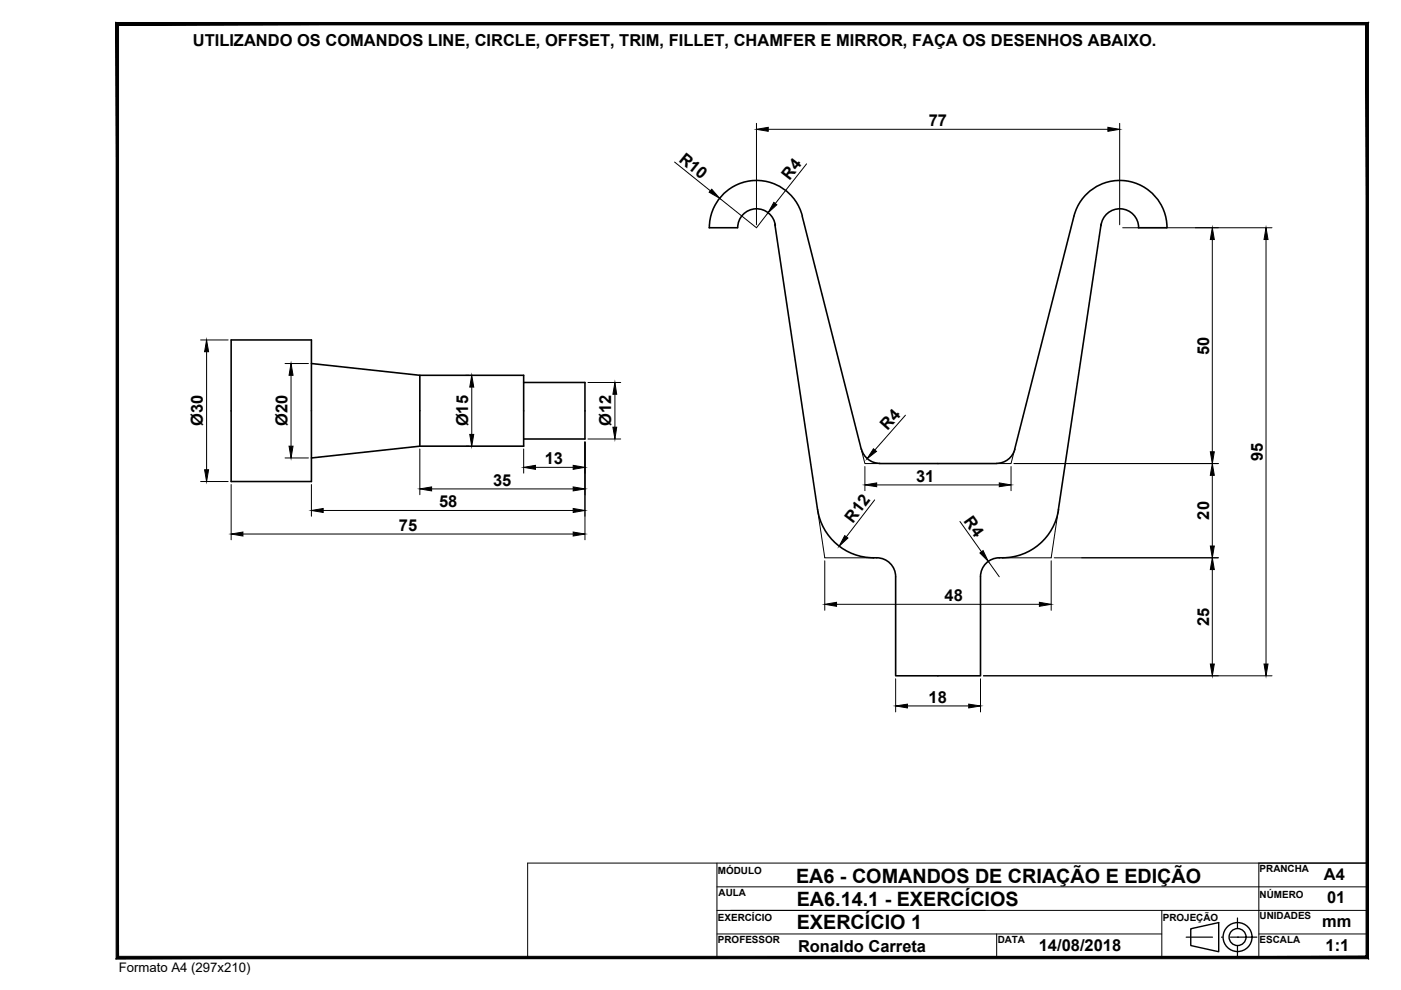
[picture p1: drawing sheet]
<svg xmlns="http://www.w3.org/2000/svg" width="297mm" height="210mm" viewBox="0 0 297 210" stroke-linecap="round" stroke-linejoin="round" font-family="sans-serif">
<!-- layer: contorno -->
<g fill="none" stroke="#000" stroke-width=".34">
<path d="M164.3 47.5l9 60.6M164.4 47.8a4 4 0 0 0-4.2-3.5 4 4 0 0 0-3.8 4M170.1 45.8l12.5 49.5M170.1 45.8a10 10 0 0 0-10.9-7.5 10 10 0 0 0-8.8 10h6M227.7 45.8l-12.6 49.5M227.7 45.8a10 10 0 0 1 11-7.5 10 10 0 0 1 8.7 10M233.4 47.8a4 4 0 0 1 4.2-3.5 4 4 0 0 1 3.8 4M233.5 47.5l-9.1 60.6M241.4 48.3h6M49 72.1h17v30h-17zM66 77.1l23 2.5h22v15h-22l-23 2.5M89 79.6v15"/>
<path d="M111 81.1h13v12h-13M182.7 95.2a4 4 0 0 0 3.8 3M186.5 98.3h24.8M215.2 95.2a4 4 0 0 1-3.9 3M173.3 108a12 12 0 0 0 12.6 10.3 4 4 0 0 1 4 4v21h18v-21a4.1 4.1 0 0 1 4.6-4 12 12 0 0 0 11.9-10.3"/>
</g>
<!-- layer: cota -->
<path d="M182.6 95.3l.8 3h3.1M215.1 95.3l-.7 3h-3.1M173.3 108.1l1.6 10.2h10.3M224.4 108.1l-1.5 10.2h-10.4" fill="none" stroke="#000" stroke-width=".21"/>
<!-- layer: Cotas -->
<g fill="none" stroke="#000" stroke-width=".21">
<path d="M143 34.4l7.6 6.1M160.4 26.1v21.6M162.9 27.4h72M171 34.7l-6.6 8.5M237.4 26.1v21.6M152.6 42l7.8 6.3 2.4-3.2M238 48.3h31.7M257 50.8v45M268.4 50.8v90M42.5 72.1h5.9M43.8 74.6v25M60.4 77.1h5"/>
<path d="M61.7 79.6v15M98.8 79.6h.6M60.4 97.1h5M89 95.2v9.7M98.8 94.6h.6M100 82.1v10M111 95.2v5.1M113.5 99.1h8M124 93.7v20.8M124.7 81.1h6.9M124.7 93.1h6.9M130.4 83.6v7"/>
<path d="M183.4 98.9v5.1M192 88l-6.5 7.4M214.4 98.9v5.1M215 98.3h43.3M42.5 102.1h5.9M49 102.7v11.8M51.5 113.2h70M66 102.7v6.8M68.5 108.2h53M91.5 103.7h30M174.9 118.9v10.5M185.4 106l-6 7.8"/>
<path d="M185.9 102.8h26M203.5 110.6l4.6 6.4M209.5 119l2.4 3.3M222.9 118.9v10.5M223.5 118.3h34.8M257 100.8v15M177.4 128.1h43M257 120.8v20M189.9 143.9v7M192.4 149.7h13M207.9 143.9v7M208.5 143.3h61.2"/>
</g>
<g fill="#000" stroke="#000" stroke-width=".21">
<path d="M160.4 27.4l2.5-.4v.8zM234.9 27l2.5 .4-2.5 .4zM150.9 40.1l1.7 1.9-2.2-1.2zM164.1 42.9l.6 .5-1.9 1.7zM257 48.3l.5 2.5h-.9zM268.4 48.3l.4 2.5h-.8zM43.8 72.1l.4 2.5h-.8zM61.7 77.1l.4 2.5h-.8zM43.4 99.6h.8l-.4 2.5zM61.3 94.6h.8l-.4 2.5zM100 79.6l.4 2.5h-.8zM99.6 92.1h.8l-.4 2.5z"/>
<path d="M111 99.1l2.5-.4v.8zM121.5 98.7l2.5 .4-2.5 .4zM130.4 81.1l.4 2.5h-.9zM129.9 90.6h.9l-.4 2.5zM185.2 95.2l.6 .5-2 1.6zM256.6 95.8h.9l-.5 2.5zM49 113.2l2.5-.4v.9zM66 108.2l2.5-.4v.9zM89 103.7l2.5-.5v.9zM121.5 103.2l2.5 .5-2.5 .4zM121.5 107.8l2.5 .4-2.5 .5zM121.5 112.8l2.5 .4-2.5 .5z"/>
<path d="M179.1 113.6l.7 .5-1.9 1.7zM183.4 102.8l2.5-.4v.8zM207.8 117.2l.6-.5 1.1 2.3zM211.9 102.4l2.5 .4-2.5 .4zM257 98.3l.5 2.5h-.9zM256.6 115.8h.9l-.5 2.5zM174.9 128.1l2.5-.4v.9zM220.4 127.7l2.5 .4-2.5 .5zM257 118.3l.5 2.5h-.9zM189.9 149.7l2.5-.4v.8zM205.4 149.3l2.5 .4-2.5 .4zM256.6 140.8h.9l-.5 2.5z"/>
<path d="M268 140.8h.8l-.4 2.5z"/>
</g>
<!-- layer: Texto -->
<g fill="none" stroke="#000" stroke-width=".3">
<path d="M252.5 196.9l5.9-1.3v6.2l-5.9-1.3z"/>
<circle cx="262.4" cy="198.7" r="3.1"/>
<circle cx="262.4" cy="198.7" r="1.8"/>
</g>
<path d="M251.5 198.7h5.6M259 198.7h.1M260.9 198.7h5.6M262.4 198.7h.1M262.4 194.6v2.2M262.4 200.6v2.2" fill="none" stroke="#000" stroke-width=".25"/>
<!-- layer: Formato -->
<path d="M111.9 183h178v20h-178zM152 183v20M152 193h137.9M152 198h94.3M152 188h137.9M211.3 198v5M246.3 193v10M266.9 198h23M289.9 183h-23v20" fill="none" stroke="#000" stroke-width=".21"/>
<path d="M289.6 5.3v197.5l.5 .5zM290.1 4.8v198.5l-.5-198zM25.1 5.3h264.5l.5-.5zM24.6 4.8h265.5l-265 .5zM24.6 4.8l.5 198v-197.5zM24.6 4.8l.5 198-.5 .5zM25.1 202.8l-.5 .5 265-.5zM24.6 203.3l265-.5 .5 .5z" fill="#000" stroke="#000" stroke-width=".21"/>
<g font-size="4.2">
<text x="168.8" y="187.3">EA6 - COMANDOS DE CRIAÇÃO E EDIÇÃO</text>
<text x="168.9" y="192">EA6.14.1 - EXERCÍCIOS</text>
<text x="168.9" y="197">EXERCÍCIO 1</text>
</g>
<g font-size="3.5">
<text x="40.9" y="9.8">UTILIZANDO OS COMANDOS LINE, CIRCLE, OFFSET, TRIM, FILLET, CHAMFER E MIRROR, FAÇA OS DESENHOS ABAIXO.</text>
<text x="196.9" y="26.8">77</text>
<text x="143.7" y="34.1" transform="rotate(39 143.7 34.1)">R10</text>
<text x="167.4" y="38.3" transform="rotate(-52 167.4 38.3)">R4</text>
<text x="256.4" y="75.2" transform="rotate(-90 256.4 75.2)">50</text>
<text x="43" y="90.4" transform="rotate(-90 43 90.4)">Ø30</text>
<text x="60.9" y="90.4" transform="rotate(-90 60.9 90.4)">Ø20</text>
<text x="99.3" y="90.4" transform="rotate(-90 99.3 90.4)">Ø15</text>
<text x="129.6" y="90.4" transform="rotate(-90 129.6 90.4)">Ø12</text>
<text x="188.2" y="91.4" transform="rotate(-48 188.2 91.4)">R4</text>
<text x="115.5" y="98.4">13</text>
<text x="267.7" y="97.7" transform="rotate(-90 267.7 97.7)">95</text>
<text x="93.1" y="107.6">58</text>
<text x="104.5" y="103">35</text>
<text x="194.2" y="102.1">31</text>
<text x="84.6" y="112.6">75</text>
<text x="180.8" y="111" transform="rotate(-53 180.8 111)">R12</text>
<text x="204.2" y="110.5" transform="rotate(55 204.2 110.5)">R4</text>
<text x="256.4" y="110.2" transform="rotate(-90 256.4 110.2)">20</text>
<text x="200.3" y="127.5">48</text>
<text x="256.4" y="132.7" transform="rotate(-90 256.4 132.7)">25</text>
<text x="196.9" y="149">18</text>
<text x="280.7" y="186.6">A4</text>
<text x="281.4" y="191.5">01</text>
<text x="280.3" y="196.6">mm</text>
<text x="169.2" y="201.8">Ronaldo Carreta</text>
<text x="220.2" y="201.7">14/08/2018</text>
<text x="281" y="201.6">1:1</text>
</g>
<text font-size="2.8" x="25.2" y="206.2">Formato A4 (297x210)</text>
<g font-size="2.1">
<text x="152.2" y="185.3">MÓDULO</text>
<text x="267.1" y="184.9">PRANCHA</text>
<text x="152.3" y="189.9">AULA</text>
<text x="267.1" y="190.3">NÚMERO</text>
<text x="152.2" y="195.3">EXERCÍCIO</text>
<text x="246.5" y="195.3">PROJEÇÃO</text>
<text x="267.1" y="194.9">UNIDADES</text>
<text x="152.2" y="199.9">PROFESSOR</text>
<text x="211.5" y="199.9">DATA</text>
<text x="267.1" y="199.9">ESCALA</text>
</g>
</svg>
